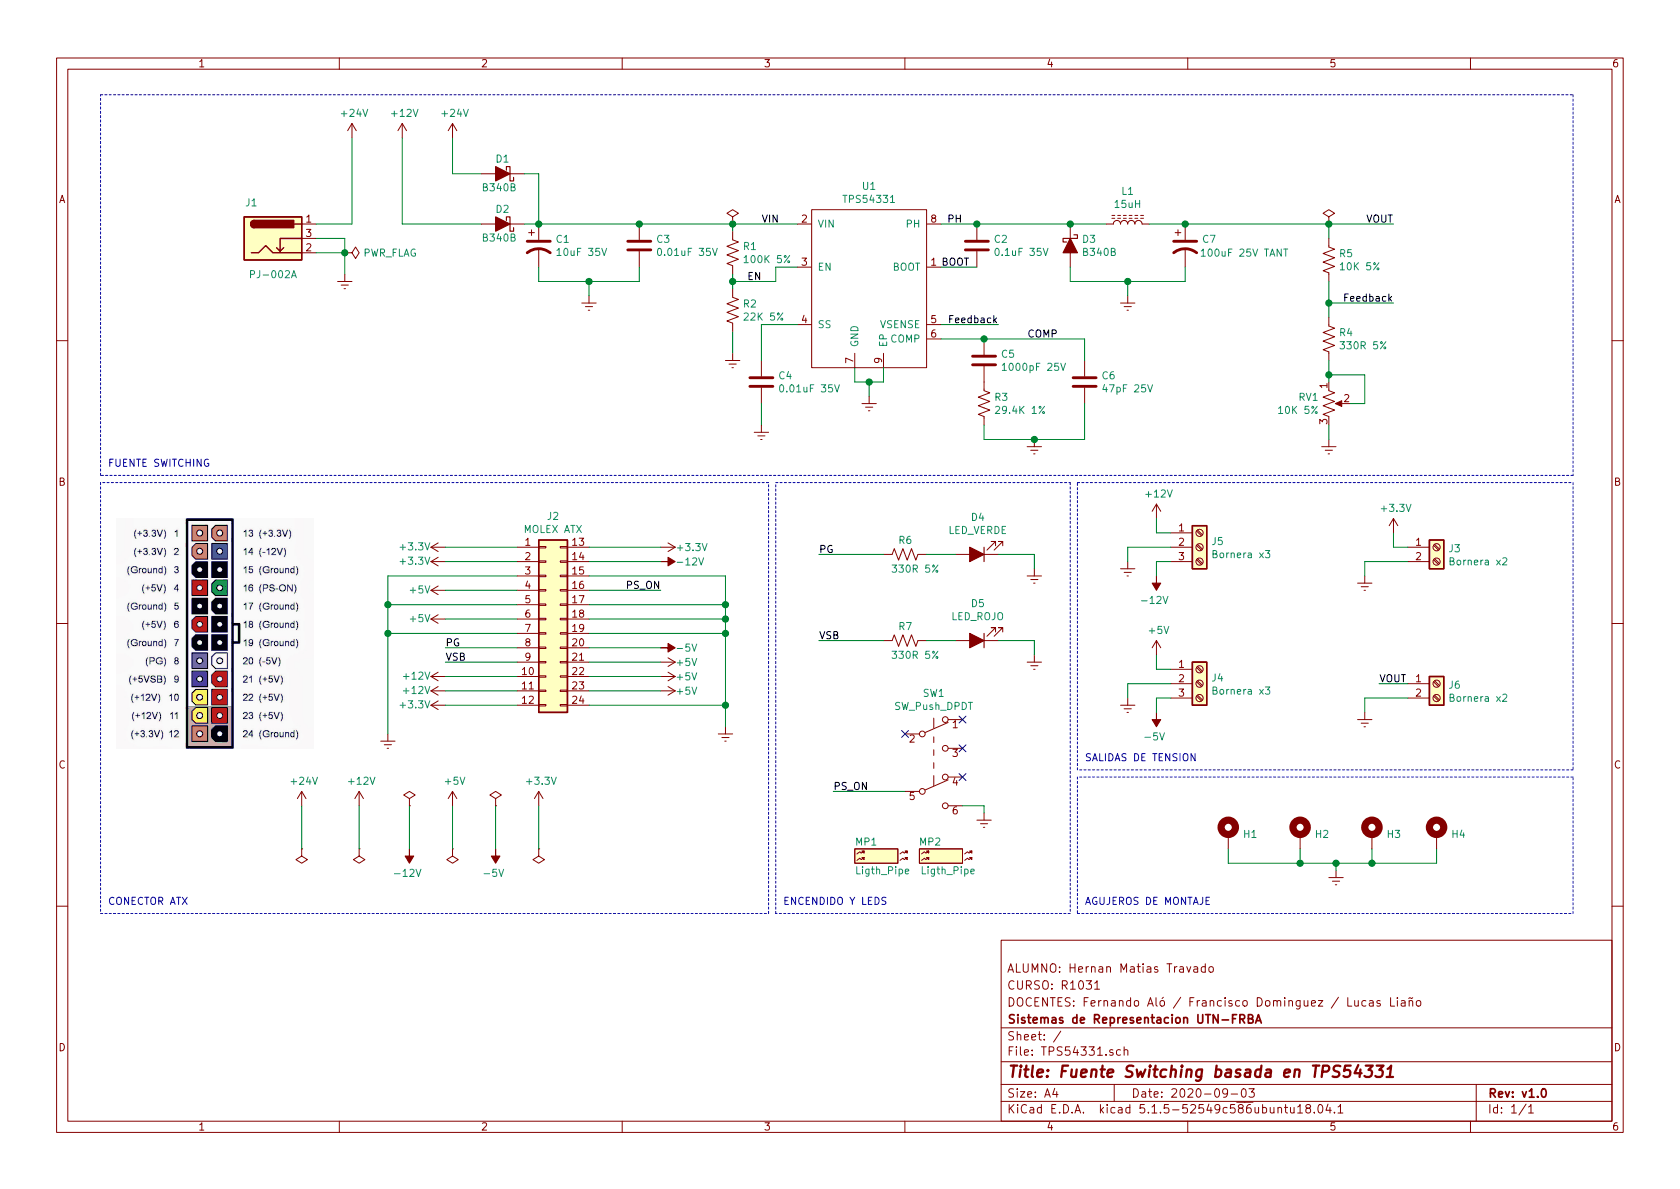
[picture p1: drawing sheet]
EESchema Schematic File Version 4
EELAYER 30 0
EELAYER END
$Descr A4 11693 8268
encoding utf-8
Sheet 1 1
Title "Fuente Switching basada en TPS54331"
Date "2020-09-03"
Rev "v1.0"
Comp "Sistemas de Representacion UTN-FRBA"
Comment1 "DOCENTES: Fernando Aló / Francisco Dominguez / Lucas Liaño"
Comment2 "CURSO: R1031"
Comment3 "ALUMNO: Hernan Matias Travado"
Comment4 ""
$EndDescr
$Comp
L libreria-tp2:TPS54331 U1
U 1 1
P 6050 1850
F 0 "U1" H 6050 2415 50  0000 C CNN
F 1 "TPS54331" H 6050 2324 50  0000 C CNN
F 2 "tp2:SOIC-8-1EP_3.9x4.9mm_P1.27mm_EP2.29x3mm" H 5550 1150 50  0001 C CNN
F 3 "http://www.ti.com/general/docs/suppproductinfo.tsp?distId=10&gotoUrl=http%3A%2F%2Fwww.ti.com%2Flit%2Fgpn%2Ftps54331" H 5550 1150 50  0001 C CNN
F 4 "Texas Instruments" H 6050 1850 50  0001 C CNN "Manufacturer"
F 5 "TPS54331DDAR" H 6050 1850 50  0001 C CNN "Manufacturer P/N"
F 6 "296-39419-1-ND" H 6050 1850 50  0001 C CNN "Digikey P/N"
	1    6050 1850
	1    0    0    -1  
$EndComp
$Comp
L Device:D_Schottky_ALT D3
U 1 1
P 7450 1700
F 0 "D3" V 7404 1779 50  0000 L CNN
F 1 "B340B" V 7495 1779 50  0000 L CNN
F 2 "Diode_SMD:D_SMB" H 7450 1700 50  0001 C CNN
F 3 "https://media.digikey.com/pdf/Data%20Sheets/Diodes%20PDFs/B320B-B360B_Rev10-2.pdf" H 7450 1700 50  0001 C CNN
F 4 "Diodes Incorporated" H 7450 1700 50  0001 C CNN "Manufacturer"
F 5 "B340B-13-F" H 7450 1700 50  0001 C CNN "Manufacturer P/N"
F 6 "B340B-FDICT-ND" H 7450 1700 50  0001 C CNN "Digikey P/N"
F 7 "621-B340B-F" H 7450 1700 50  0001 C CNN "Mouser P/N"
	1    7450 1700
	0    1    1    0   
$EndComp
$Comp
L Device:CP1 C7
U 1 1
P 8250 1700
F 0 "C7" H 8365 1746 50  0000 L CNN
F 1 "100uF 25V TANT" H 8350 1650 50  0000 L CNN
F 2 "Capacitor_Tantalum_SMD:CP_EIA-7343-43_Kemet-X" H 8250 1700 50  0001 C CNN
F 3 "https://api.kemet.com/component-edge/download/datasheet/T491X107K025AT.pdf" H 8250 1700 50  0001 C CNN
F 4 "KEMET" H 8250 1700 50  0001 C CNN "Manufacturer"
F 5 "T491X107K025AT" H 8250 1700 50  0001 C CNN "Manufacturer P/N"
F 6 "399-8410-1-ND" H 8250 1700 50  0001 C CNN "Digikey P/N"
	1    8250 1700
	1    0    0    -1  
$EndComp
$Comp
L Device:CP1 C1
U 1 1
P 3750 1700
F 0 "C1" H 3865 1746 50  0000 L CNN
F 1 "10uF 35V" H 3865 1655 50  0000 L CNN
F 2 "Capacitor_SMD:CP_Elec_5x5.8" H 3750 1700 50  0001 C CNN
F 3 "https://industrial.panasonic.com/cdbs/www-data/pdf/RDE0000/ABA0000C1157.pdf" H 3750 1700 50  0001 C CNN
F 4 "Panasonic Electronic Components" H 3750 1700 50  0001 C CNN "Manufacturer"
F 5 "EEE-HB1V100R" H 3750 1700 50  0001 C CNN "Manufacturer P/N"
F 6 "PCE4153CT-ND" H 3750 1700 50  0001 C CNN "Digikey P/N"
	1    3750 1700
	1    0    0    -1  
$EndComp
$Comp
L Device:C C3
U 1 1
P 4450 1700
F 0 "C3" H 4565 1746 50  0000 L CNN
F 1 "0.01uF 35V" H 4565 1655 50  0000 L CNN
F 2 "Capacitor_SMD:C_0805_2012Metric" H 4488 1550 50  0001 C CNN
F 3 "https://www.yageo.com/upload/media/product/productsearch/datasheet/mlcc/UPY-GPHC_X7R_6.3V-to-50V_18.pdf" H 4450 1700 50  0001 C CNN
F 4 "311-1136-1-ND" H 4450 1700 50  0001 C CNN "Digikey P/N"
F 5 "Yageo" H 4450 1700 50  0001 C CNN "Manufacturer"
F 6 "CC0805KRX7R9BB103" H 4450 1700 50  0001 C CNN "Manufacturer P/N"
	1    4450 1700
	1    0    0    -1  
$EndComp
$Comp
L Device:C C4
U 1 1
P 5300 2650
F 0 "C4" H 5415 2696 50  0000 L CNN
F 1 "0.01uF 35V" H 5415 2605 50  0000 L CNN
F 2 "Capacitor_SMD:C_0805_2012Metric" H 5338 2500 50  0001 C CNN
F 3 "https://www.yageo.com/upload/media/product/productsearch/datasheet/mlcc/UPY-GPHC_X7R_6.3V-to-50V_18.pdf" H 5300 2650 50  0001 C CNN
F 4 "Yageo" H 5300 2650 50  0001 C CNN "Manufacturer"
F 5 "CC0805KRX7R9BB103" H 5300 2650 50  0001 C CNN "Manufacturer P/N"
F 6 "311-1136-1-ND" H 5300 2650 50  0001 C CNN "Digikey P/N"
	1    5300 2650
	1    0    0    -1  
$EndComp
$Comp
L Device:C C5
U 1 1
P 6850 2500
F 0 "C5" H 6965 2546 50  0000 L CNN
F 1 "1000pF 25V" H 6965 2455 50  0000 L CNN
F 2 "Capacitor_SMD:C_0805_2012Metric" H 6888 2350 50  0001 C CNN
F 3 "https://media.digikey.com/pdf/Data%20Sheets/Samsung%20PDFs/CL_Series_MLCC_ds.pdf" H 6850 2500 50  0001 C CNN
F 4 "Samsung Electro-Mechanics" H 6850 2500 50  0001 C CNN "Manufacturer"
F 5 "CL21B102KBANNNC" H 6850 2500 50  0001 C CNN "Manufacturer P/N"
F 6 "1276-1020-1-ND" H 6850 2500 50  0001 C CNN "Digikey P/N"
	1    6850 2500
	1    0    0    -1  
$EndComp
$Comp
L Device:C C6
U 1 1
P 7550 2650
F 0 "C6" H 7665 2696 50  0000 L CNN
F 1 "47pF 25V" H 7665 2605 50  0000 L CNN
F 2 "Capacitor_SMD:C_0805_2012Metric" H 7588 2500 50  0001 C CNN
F 3 "https://media.digikey.com/pdf/Data%20Sheets/Samsung%20PDFs/CL_Series_MLCC_ds.pdf" H 7550 2650 50  0001 C CNN
F 4 "Samsung Electro-Mechanics" H 7550 2650 50  0001 C CNN "Manufacturer"
F 5 "CL21C470JBANNNC" H 7550 2650 50  0001 C CNN "Manufacturer P/N"
F 6 "1276-1156-1-ND" H 7550 2650 50  0001 C CNN "Digikey P/N"
	1    7550 2650
	1    0    0    -1  
$EndComp
$Comp
L Device:C C2
U 1 1
P 6800 1700
F 0 "C2" H 6915 1746 50  0000 L CNN
F 1 "0.1uF 35V" H 6915 1655 50  0000 L CNN
F 2 "Capacitor_SMD:C_0805_2012Metric" H 6838 1550 50  0001 C CNN
F 3 "http://datasheets.avx.com/X7RDielectric.pdf" H 6800 1700 50  0001 C CNN
F 4 "AVX Corporation" H 6800 1700 50  0001 C CNN "Manufacturer"
F 5 "08055C104KAT2A" H 6800 1700 50  0001 C CNN "Manufacturer P/N"
F 6 "478-1395-1-ND" H 6800 1700 50  0001 C CNN "Digikey P/N"
	1    6800 1700
	1    0    0    -1  
$EndComp
$Comp
L Device:R_US R1
U 1 1
P 5100 1750
F 0 "R1" H 5168 1796 50  0000 L CNN
F 1 "100K 5%" H 5168 1705 50  0000 L CNN
F 2 "Resistor_SMD:R_0805_2012Metric" V 5140 1740 50  0001 C CNN
F 3 "https://www.yageo.com/upload/media/product/productsearch/datasheet/rchip/PYu-RC_Group_51_RoHS_L_10.pdf" H 5100 1750 50  0001 C CNN
F 4 "Yageo" H 5100 1750 50  0001 C CNN "Manufacturer"
F 5 "RC0805JR-07100KL" H 5100 1750 50  0001 C CNN "Manufacturer P/N"
F 6 "311-100KARCT-ND" H 5100 1750 50  0001 C CNN "Digikey P/N"
	1    5100 1750
	1    0    0    -1  
$EndComp
$Comp
L Device:R_US R2
U 1 1
P 5100 2150
F 0 "R2" H 5168 2196 50  0000 L CNN
F 1 "22K 5%" H 5168 2105 50  0000 L CNN
F 2 "Resistor_SMD:R_0805_2012Metric" V 5140 2140 50  0001 C CNN
F 3 "https://www.yageo.com/upload/media/product/productsearch/datasheet/rchip/PYu-RC_Group_51_RoHS_L_10.pdf" H 5100 2150 50  0001 C CNN
F 4 "311-22KARCT-ND" H 5100 2150 50  0001 C CNN "Digikey P/N"
F 5 "Yageo" H 5100 2150 50  0001 C CNN "Manufacturer"
F 6 "RC0805JR-0722KL" H 5100 2150 50  0001 C CNN "Manufacturer P/N"
	1    5100 2150
	1    0    0    -1  
$EndComp
$Comp
L Device:R_US R3
U 1 1
P 6850 2800
F 0 "R3" H 6918 2846 50  0000 L CNN
F 1 "29.4K 1%" H 6918 2755 50  0000 L CNN
F 2 "Resistor_SMD:R_0805_2012Metric" V 6890 2790 50  0001 C CNN
F 3 "https://www.yageo.com/upload/media/product/productsearch/datasheet/rchip/PYu-RC_Group_51_RoHS_L_10.pdf" H 6850 2800 50  0001 C CNN
F 4 "Yageo" H 6850 2800 50  0001 C CNN "Manufacturer"
F 5 "RC0805FR-0729K4L" H 6850 2800 50  0001 C CNN "Manufacturer P/N"
F 6 "311-29.4KCRTR-ND" H 6850 2800 50  0001 C CNN "Digikey P/N"
	1    6850 2800
	1    0    0    -1  
$EndComp
$Comp
L Device:R_US R5
U 1 1
P 9250 1800
F 0 "R5" H 9318 1846 50  0000 L CNN
F 1 "10K 5%" H 9318 1755 50  0000 L CNN
F 2 "Resistor_SMD:R_0805_2012Metric" V 9290 1790 50  0001 C CNN
F 3 "https://www.yageo.com/upload/media/product/productsearch/datasheet/rchip/PYu-RC_Group_51_RoHS_L_10.pdf" H 9250 1800 50  0001 C CNN
F 4 "311-10KARCT-ND" H 9250 1800 50  0001 C CNN "Digikey P/N"
F 5 "Yageo" H 9250 1800 50  0001 C CNN "Manufacturer"
F 6 "RC0805JR-0710KL" H 9250 1800 50  0001 C CNN "Manufacturer P/N"
	1    9250 1800
	1    0    0    -1  
$EndComp
$Comp
L Device:R_US R4
U 1 1
P 9250 2350
F 0 "R4" H 9318 2396 50  0000 L CNN
F 1 "330R 5%" H 9318 2305 50  0000 L CNN
F 2 "Resistor_SMD:R_0805_2012Metric" V 9290 2340 50  0001 C CNN
F 3 "https://www.yageo.com/upload/media/product/productsearch/datasheet/rchip/PYu-RC_Group_51_RoHS_L_10.pdf" H 9250 2350 50  0001 C CNN
F 4 "311-330RARCT-ND" H 9250 2350 50  0001 C CNN "Digikey P/N"
F 5 "Yageo" H 9250 2350 50  0001 C CNN "Manufacturer"
F 6 "RC0805JR-07330RL" H 9250 2350 50  0001 C CNN "Manufacturer P/N"
	1    9250 2350
	1    0    0    -1  
$EndComp
$Comp
L Device:L_Core_Ferrite L1
U 1 1
P 7850 1550
F 0 "L1" V 8075 1550 50  0000 C CNN
F 1 "15uH" V 7984 1550 50  0000 C CNN
F 2 "tp2:SRR1260" H 7850 1550 50  0001 C CNN
F 3 "https://www.bourns.com/docs/Product-Datasheets/SRR1260.pdf" H 7850 1550 50  0001 C CNN
F 4 "Bourns Inc." H 7850 1550 50  0001 C CNN "Manufacturer"
F 5 "SRR1260-150M" H 7850 1550 50  0001 C CNN "Manufacturer P/N"
F 6 "SRR1260-150MCT-ND" H 7850 1550 50  0001 C CNN "Digikey P/N"
	1    7850 1550
	0    -1   -1   0   
$EndComp
Wire Wire Line
	7450 1850 7450 1950
Wire Wire Line
	7450 1950 7850 1950
$Comp
L power:Earth #PWR031
U 1 1
P 7850 2050
F 0 "#PWR031" H 7850 1800 50  0001 C CNN
F 1 "Earth" H 7850 1900 50  0001 C CNN
F 2 "" H 7850 2050 50  0001 C CNN
F 3 "~" H 7850 2050 50  0001 C CNN
	1    7850 2050
	1    0    0    -1  
$EndComp
Wire Wire Line
	7850 2050 7850 1950
Wire Wire Line
	7700 1550 7450 1550
Connection ~ 7450 1550
$Comp
L power:Earth #PWR029
U 1 1
P 6050 2750
F 0 "#PWR029" H 6050 2500 50  0001 C CNN
F 1 "Earth" H 6050 2600 50  0001 C CNN
F 2 "" H 6050 2750 50  0001 C CNN
F 3 "~" H 6050 2750 50  0001 C CNN
	1    6050 2750
	1    0    0    -1  
$EndComp
Wire Wire Line
	5950 2550 5950 2650
Wire Wire Line
	5950 2650 6050 2650
Wire Wire Line
	6150 2650 6150 2550
Wire Wire Line
	6050 2750 6050 2650
Connection ~ 6050 2650
Wire Wire Line
	6050 2650 6150 2650
Wire Wire Line
	8000 1550 8250 1550
Wire Wire Line
	8250 1850 8250 1950
Wire Wire Line
	8250 1950 7850 1950
Connection ~ 7850 1950
$Comp
L power:Earth #PWR027
U 1 1
P 5300 2950
F 0 "#PWR027" H 5300 2700 50  0001 C CNN
F 1 "Earth" H 5300 2800 50  0001 C CNN
F 2 "" H 5300 2950 50  0001 C CNN
F 3 "~" H 5300 2950 50  0001 C CNN
	1    5300 2950
	1    0    0    -1  
$EndComp
$Comp
L power:Earth #PWR018
U 1 1
P 4100 2050
F 0 "#PWR018" H 4100 1800 50  0001 C CNN
F 1 "Earth" H 4100 1900 50  0001 C CNN
F 2 "" H 4100 2050 50  0001 C CNN
F 3 "~" H 4100 2050 50  0001 C CNN
	1    4100 2050
	1    0    0    -1  
$EndComp
$Comp
L power:Earth #PWR030
U 1 1
P 7200 3050
F 0 "#PWR030" H 7200 2800 50  0001 C CNN
F 1 "Earth" H 7200 2900 50  0001 C CNN
F 2 "" H 7200 3050 50  0001 C CNN
F 3 "~" H 7200 3050 50  0001 C CNN
	1    7200 3050
	1    0    0    -1  
$EndComp
Wire Wire Line
	6550 2350 6850 2350
Wire Wire Line
	6850 2950 6850 3050
Wire Wire Line
	5550 2250 5300 2250
Wire Wire Line
	5300 2250 5300 2500
Wire Wire Line
	5300 2800 5300 2950
Wire Wire Line
	5550 1550 5100 1550
Wire Wire Line
	5550 1850 5400 1850
Wire Wire Line
	5400 1850 5400 1950
Wire Wire Line
	5400 1950 5100 1950
Wire Wire Line
	5100 1950 5100 1900
Wire Wire Line
	5100 1950 5100 2000
Connection ~ 5100 1950
Connection ~ 4450 1550
Wire Wire Line
	4450 1950 4450 1850
Wire Wire Line
	4100 2050 4100 1950
Connection ~ 4100 1950
Wire Wire Line
	4100 1950 4450 1950
Wire Wire Line
	9250 1550 9700 1550
Connection ~ 9250 1550
Text Label 9700 1550 2    50   ~ 0
VOUT
Text Label 6950 2250 2    50   ~ 0
Feedback
Wire Wire Line
	6550 2250 6950 2250
Wire Wire Line
	9250 2100 9700 2100
Text Label 9700 2100 2    50   ~ 0
Feedback
$Comp
L power:Earth #PWR020
U 1 1
P 5100 2450
F 0 "#PWR020" H 5100 2200 50  0001 C CNN
F 1 "Earth" H 5100 2300 50  0001 C CNN
F 2 "" H 5100 2450 50  0001 C CNN
F 3 "~" H 5100 2450 50  0001 C CNN
	1    5100 2450
	1    0    0    -1  
$EndComp
Wire Wire Line
	5100 2450 5100 2300
Text Label 5300 1550 0    50   ~ 0
VIN
Text Label 5200 1950 0    50   ~ 0
EN
$Comp
L Connector:Barrel_Jack_Switch J1
U 1 1
P 1900 1650
F 0 "J1" H 1750 1900 50  0000 C CNN
F 1 "PJ-002A" H 1900 1400 50  0000 C CNN
F 2 "tp2:PJ-002A" H 1950 1610 50  0001 C CNN
F 3 "https://www.cuidevices.com/product/resource/digikeypdf/pj-002a.pdf" H 1950 1610 50  0001 C CNN
F 4 "CUI Devices" H 1900 1650 50  0001 C CNN "Manufacturer"
F 5 "PJ-002A" H 1900 1650 50  0001 C CNN "Manufacturer P/N"
F 6 "CP-002A-ND" H 1900 1650 50  0001 C CNN "Digikey P/N"
	1    1900 1650
	1    0    0    -1  
$EndComp
Wire Wire Line
	2200 1550 2450 1550
$Comp
L power:Earth #PWR01
U 1 1
P 2400 1900
F 0 "#PWR01" H 2400 1650 50  0001 C CNN
F 1 "Earth" H 2400 1750 50  0001 C CNN
F 2 "" H 2400 1900 50  0001 C CNN
F 3 "~" H 2400 1900 50  0001 C CNN
	1    2400 1900
	1    0    0    -1  
$EndComp
Wire Wire Line
	2200 1650 2400 1650
Wire Wire Line
	2400 1650 2400 1750
Wire Wire Line
	2200 1750 2400 1750
Connection ~ 2400 1750
Wire Wire Line
	2400 1750 2400 1900
Text Label 7150 2350 0    50   ~ 0
COMP
Wire Wire Line
	9250 2650 9250 2600
$Comp
L Device:D_Schottky_ALT D1
U 1 1
P 3500 1200
F 0 "D1" H 3450 1100 50  0000 L CNN
F 1 "B340B" H 3400 1300 50  0000 L CNN
F 2 "Diode_SMD:D_SMB" H 3500 1200 50  0001 C CNN
F 3 "https://media.digikey.com/pdf/Data%20Sheets/Diodes%20PDFs/B320B-B360B_Rev10-2.pdf" H 3500 1200 50  0001 C CNN
F 4 "Diodes Incorporated" H 3500 1200 50  0001 C CNN "Manufacturer"
F 5 "B340B-13-F" H 3500 1200 50  0001 C CNN "Manufacturer P/N"
F 6 "B340B-FDICT-ND" H 3500 1200 50  0001 C CNN "Digikey P/N"
F 7 "621-B340B-F" H 3500 1200 50  0001 C CNN "Mouser P/N"
	1    3500 1200
	-1   0    0    1   
$EndComp
$Comp
L Device:R_POT_US RV1
U 1 1
P 9250 2800
F 0 "RV1" H 9182 2846 50  0000 R CNN
F 1 "10K 5%" H 9182 2755 50  0000 R CNN
F 2 "tp2:PTV111-3" H 9250 2800 50  0001 C CNN
F 3 "https://www.bourns.com/docs/Product-Datasheets/PTVPTT.pdf" H 9250 2800 50  0001 C CNN
F 4 "Bourns Inc." H 9250 2800 50  0001 C CNN "Manufacturer"
F 5 "PTV111-3415A-B103" H 9250 2800 50  0001 C CNN "Manufacturer P/N"
F 6 "PTV111-3415A-B103-ND" H 9250 2800 50  0001 C CNN "Digikey P/N"
	1    9250 2800
	1    0    0    -1  
$EndComp
Connection ~ 7200 3050
Wire Wire Line
	7200 3050 7550 3050
Wire Wire Line
	6850 3050 7200 3050
Wire Wire Line
	9400 2800 9500 2800
Connection ~ 3750 1550
Wire Wire Line
	3750 1550 3650 1550
Wire Wire Line
	3750 1950 3750 1850
Wire Wire Line
	3750 1550 4450 1550
Wire Wire Line
	4450 1550 5100 1550
Connection ~ 5100 1550
Wire Wire Line
	9500 2800 9500 2600
Wire Wire Line
	9500 2600 9250 2600
$Comp
L Device:D_Schottky_ALT D2
U 1 1
P 3500 1550
F 0 "D2" H 3450 1450 50  0000 L CNN
F 1 "B340B" H 3400 1650 50  0000 L CNN
F 2 "Diode_SMD:D_SMB" H 3500 1550 50  0001 C CNN
F 3 "https://media.digikey.com/pdf/Data%20Sheets/Diodes%20PDFs/B320B-B360B_Rev10-2.pdf" H 3500 1550 50  0001 C CNN
F 4 "Diodes Incorporated" H 3500 1550 50  0001 C CNN "Manufacturer"
F 5 "B340B-13-F" H 3500 1550 50  0001 C CNN "Manufacturer P/N"
F 6 "B340B-FDICT-ND" H 3500 1550 50  0001 C CNN "Digikey P/N"
F 7 "621-B340B-F" H 3500 1550 50  0001 C CNN "Mouser P/N"
	1    3500 1550
	-1   0    0    1   
$EndComp
Wire Wire Line
	3350 1550 2800 1550
$Comp
L power:+24V #PWR04
U 1 1
P 3150 950
F 0 "#PWR04" H 3150 800 50  0001 C CNN
F 1 "+24V" H 3165 1123 50  0000 C CNN
F 2 "" H 3150 950 50  0001 C CNN
F 3 "" H 3150 950 50  0001 C CNN
	1    3150 950 
	1    0    0    -1  
$EndComp
Wire Wire Line
	2800 1550 2800 950 
$Comp
L power:+24V #PWR02
U 1 1
P 2450 950
F 0 "#PWR02" H 2450 800 50  0001 C CNN
F 1 "+24V" H 2465 1123 50  0000 C CNN
F 2 "" H 2450 950 50  0001 C CNN
F 3 "" H 2450 950 50  0001 C CNN
	1    2450 950 
	1    0    0    -1  
$EndComp
Wire Wire Line
	2450 950  2450 1550
$Comp
L Connector_Generic:Conn_02x12_Top_Bottom J2
U 1 1
P 3800 4300
F 0 "J2" H 3850 5017 50  0000 C CNN
F 1 "MOLEX ATX" H 3850 4926 50  0000 C CNN
F 2 "tp2:Molex_0039301240" H 3800 4300 50  0001 C CNN
F 3 "https://www.molex.com/pdm_docs/sd/039299022_sd.pdf" H 3800 4300 50  0001 C CNN
F 4 "Molex" H 3800 4300 50  0001 C CNN "Manufacturer"
F 5 "0039299242" H 3800 4300 50  0001 C CNN "Manufacturer P/N"
F 6 "WM7334-ND" H 3800 4300 50  0001 C CNN "Digikey P/N"
	1    3800 4300
	1    0    0    -1  
$EndComp
Wire Wire Line
	3600 3800 3100 3800
Wire Wire Line
	3600 3900 3100 3900
Wire Wire Line
	3600 4100 3100 4100
Wire Wire Line
	3600 4300 3100 4300
Wire Wire Line
	3600 4500 3100 4500
Wire Wire Line
	3600 4600 3100 4600
Wire Wire Line
	3600 4700 3100 4700
Wire Wire Line
	4600 3800 4100 3800
Wire Wire Line
	4600 3900 4100 3900
Wire Wire Line
	4600 4100 4100 4100
Wire Wire Line
	4600 4500 4100 4500
Wire Wire Line
	4600 4600 4100 4600
Wire Wire Line
	4600 4700 4100 4700
Wire Wire Line
	4600 4800 4100 4800
Wire Wire Line
	3600 4800 3100 4800
Wire Wire Line
	3600 4900 3100 4900
$Comp
L power:+12V #PWR013
U 1 1
P 3100 4700
F 0 "#PWR013" H 3100 4550 50  0001 C CNN
F 1 "+12V" V 3100 4800 50  0000 L CNN
F 2 "" H 3100 4700 50  0001 C CNN
F 3 "" H 3100 4700 50  0001 C CNN
	1    3100 4700
	0    -1   -1   0   
$EndComp
$Comp
L power:+3.3V #PWR021
U 1 1
P 4600 3800
F 0 "#PWR021" H 4600 3650 50  0001 C CNN
F 1 "+3.3V" V 4600 3900 50  0000 L CNN
F 2 "" H 4600 3800 50  0001 C CNN
F 3 "" H 4600 3800 50  0001 C CNN
	1    4600 3800
	0    1    1    0   
$EndComp
$Comp
L power:+5V #PWR024
U 1 1
P 4600 4600
F 0 "#PWR024" H 4600 4450 50  0001 C CNN
F 1 "+5V" V 4600 4700 50  0000 L CNN
F 2 "" H 4600 4600 50  0001 C CNN
F 3 "" H 4600 4600 50  0001 C CNN
	1    4600 4600
	0    1    1    0   
$EndComp
$Comp
L power:-5V #PWR023
U 1 1
P 4600 4500
F 0 "#PWR023" H 4600 4600 50  0001 C CNN
F 1 "-5V" V 4600 4600 50  0000 L CNN
F 2 "" H 4600 4500 50  0001 C CNN
F 3 "" H 4600 4500 50  0001 C CNN
	1    4600 4500
	0    1    1    0   
$EndComp
$Comp
L power:-12V #PWR022
U 1 1
P 4600 3900
F 0 "#PWR022" H 4600 4000 50  0001 C CNN
F 1 "-12V" V 4600 4000 50  0000 L CNN
F 2 "" H 4600 3900 50  0001 C CNN
F 3 "" H 4600 3900 50  0001 C CNN
	1    4600 3900
	0    1    1    0   
$EndComp
$Comp
L power:+3.3V #PWR010
U 1 1
P 3100 3900
F 0 "#PWR010" H 3100 3750 50  0001 C CNN
F 1 "+3.3V" V 3100 4000 50  0000 L CNN
F 2 "" H 3100 3900 50  0001 C CNN
F 3 "" H 3100 3900 50  0001 C CNN
	1    3100 3900
	0    -1   -1   0   
$EndComp
$Comp
L power:+3.3V #PWR09
U 1 1
P 3100 3800
F 0 "#PWR09" H 3100 3650 50  0001 C CNN
F 1 "+3.3V" V 3100 3900 50  0000 L CNN
F 2 "" H 3100 3800 50  0001 C CNN
F 3 "" H 3100 3800 50  0001 C CNN
	1    3100 3800
	0    -1   -1   0   
$EndComp
$Comp
L power:+5V #PWR025
U 1 1
P 4600 4700
F 0 "#PWR025" H 4600 4550 50  0001 C CNN
F 1 "+5V" V 4600 4800 50  0000 L CNN
F 2 "" H 4600 4700 50  0001 C CNN
F 3 "" H 4600 4700 50  0001 C CNN
	1    4600 4700
	0    1    1    0   
$EndComp
$Comp
L power:+5V #PWR026
U 1 1
P 4600 4800
F 0 "#PWR026" H 4600 4650 50  0001 C CNN
F 1 "+5V" V 4600 4900 50  0000 L CNN
F 2 "" H 4600 4800 50  0001 C CNN
F 3 "" H 4600 4800 50  0001 C CNN
	1    4600 4800
	0    1    1    0   
$EndComp
$Comp
L power:+12V #PWR014
U 1 1
P 3100 4800
F 0 "#PWR014" H 3100 4650 50  0001 C CNN
F 1 "+12V" V 3100 4900 50  0000 L CNN
F 2 "" H 3100 4800 50  0001 C CNN
F 3 "" H 3100 4800 50  0001 C CNN
	1    3100 4800
	0    -1   -1   0   
$EndComp
$Comp
L power:+3.3V #PWR015
U 1 1
P 3100 4900
F 0 "#PWR015" H 3100 4750 50  0001 C CNN
F 1 "+3.3V" V 3100 5000 50  0000 L CNN
F 2 "" H 3100 4900 50  0001 C CNN
F 3 "" H 3100 4900 50  0001 C CNN
	1    3100 4900
	0    -1   -1   0   
$EndComp
$Comp
L power:+5V #PWR011
U 1 1
P 3100 4100
F 0 "#PWR011" H 3100 3950 50  0001 C CNN
F 1 "+5V" V 3100 4200 50  0000 L CNN
F 2 "" H 3100 4100 50  0001 C CNN
F 3 "" H 3100 4100 50  0001 C CNN
	1    3100 4100
	0    -1   -1   0   
$EndComp
$Comp
L power:+5V #PWR012
U 1 1
P 3100 4300
F 0 "#PWR012" H 3100 4150 50  0001 C CNN
F 1 "+5V" V 3100 4400 50  0000 L CNN
F 2 "" H 3100 4300 50  0001 C CNN
F 3 "" H 3100 4300 50  0001 C CNN
	1    3100 4300
	0    -1   -1   0   
$EndComp
Text Label 4600 4100 2    50   ~ 0
PS_ON
Text Label 3100 4600 0    50   ~ 0
VSB
Text Label 3100 4500 0    50   ~ 0
PG
Wire Wire Line
	2700 4000 2700 4200
Wire Wire Line
	2700 4000 3600 4000
Wire Wire Line
	2700 4200 3600 4200
Wire Wire Line
	2700 4200 2700 4400
Wire Wire Line
	2700 4400 3600 4400
Connection ~ 2700 4200
Wire Wire Line
	2700 4400 2700 5100
Connection ~ 2700 4400
Wire Wire Line
	5050 4000 5050 4200
Wire Wire Line
	4100 4000 5050 4000
Wire Wire Line
	4100 4200 5050 4200
Connection ~ 5050 4200
Wire Wire Line
	5050 4200 5050 4300
Wire Wire Line
	4100 4300 5050 4300
Connection ~ 5050 4300
Wire Wire Line
	4100 4400 5050 4400
Wire Wire Line
	5050 4300 5050 4400
Connection ~ 5050 4400
Wire Wire Line
	4100 4900 5050 4900
Wire Wire Line
	5050 4400 5050 4900
Connection ~ 5050 4900
Wire Wire Line
	5050 4900 5050 5050
$Comp
L power:Earth #PWR028
U 1 1
P 5050 5050
F 0 "#PWR028" H 5050 4800 50  0001 C CNN
F 1 "Earth" H 5050 4900 50  0001 C CNN
F 2 "" H 5050 5050 50  0001 C CNN
F 3 "~" H 5050 5050 50  0001 C CNN
	1    5050 5050
	1    0    0    -1  
$EndComp
$Comp
L power:Earth #PWR07
U 1 1
P 2700 5100
F 0 "#PWR07" H 2700 4850 50  0001 C CNN
F 1 "Earth" H 2700 4950 50  0001 C CNN
F 2 "" H 2700 5100 50  0001 C CNN
F 3 "~" H 2700 5100 50  0001 C CNN
	1    2700 5100
	1    0    0    -1  
$EndComp
$Comp
L power:+12V #PWR05
U 1 1
P 2500 5600
F 0 "#PWR05" H 2500 5450 50  0001 C CNN
F 1 "+12V" H 2515 5773 50  0000 C CNN
F 2 "" H 2500 5600 50  0001 C CNN
F 3 "" H 2500 5600 50  0001 C CNN
	1    2500 5600
	1    0    0    -1  
$EndComp
$Comp
L power:-12V #PWR08
U 1 1
P 2850 5900
F 0 "#PWR08" H 2850 6000 50  0001 C CNN
F 1 "-12V" H 2865 6073 50  0000 C CNN
F 2 "" H 2850 5900 50  0001 C CNN
F 3 "" H 2850 5900 50  0001 C CNN
	1    2850 5900
	-1   0    0    1   
$EndComp
$Comp
L power:+5V #PWR016
U 1 1
P 3150 5600
F 0 "#PWR016" H 3150 5450 50  0001 C CNN
F 1 "+5V" H 3165 5773 50  0000 C CNN
F 2 "" H 3150 5600 50  0001 C CNN
F 3 "" H 3150 5600 50  0001 C CNN
	1    3150 5600
	1    0    0    -1  
$EndComp
$Comp
L power:-5V #PWR017
U 1 1
P 3450 5900
F 0 "#PWR017" H 3450 6000 50  0001 C CNN
F 1 "-5V" H 3465 6073 50  0000 C CNN
F 2 "" H 3450 5900 50  0001 C CNN
F 3 "" H 3450 5900 50  0001 C CNN
	1    3450 5900
	-1   0    0    1   
$EndComp
$Comp
L power:+3.3V #PWR019
U 1 1
P 3750 5600
F 0 "#PWR019" H 3750 5450 50  0001 C CNN
F 1 "+3.3V" H 3765 5773 50  0000 C CNN
F 2 "" H 3750 5600 50  0001 C CNN
F 3 "" H 3750 5600 50  0001 C CNN
	1    3750 5600
	1    0    0    -1  
$EndComp
$Comp
L power:PWR_FLAG #FLG02
U 1 1
P 2500 5900
F 0 "#FLG02" H 2500 5975 50  0001 C CNN
F 1 "PWR_FLAG" H 2500 6073 50  0001 C CNN
F 2 "" H 2500 5900 50  0001 C CNN
F 3 "~" H 2500 5900 50  0001 C CNN
	1    2500 5900
	-1   0    0    1   
$EndComp
$Comp
L power:PWR_FLAG #FLG04
U 1 1
P 3150 5900
F 0 "#FLG04" H 3150 5975 50  0001 C CNN
F 1 "PWR_FLAG" H 3150 6073 50  0001 C CNN
F 2 "" H 3150 5900 50  0001 C CNN
F 3 "~" H 3150 5900 50  0001 C CNN
	1    3150 5900
	-1   0    0    1   
$EndComp
$Comp
L power:PWR_FLAG #FLG06
U 1 1
P 3750 5900
F 0 "#FLG06" H 3750 5975 50  0001 C CNN
F 1 "PWR_FLAG" H 3750 6073 50  0001 C CNN
F 2 "" H 3750 5900 50  0001 C CNN
F 3 "~" H 3750 5900 50  0001 C CNN
	1    3750 5900
	-1   0    0    1   
$EndComp
$Comp
L power:PWR_FLAG #FLG05
U 1 1
P 3450 5600
F 0 "#FLG05" H 3450 5675 50  0001 C CNN
F 1 "PWR_FLAG" H 3450 5773 50  0001 C CNN
F 2 "" H 3450 5600 50  0001 C CNN
F 3 "~" H 3450 5600 50  0001 C CNN
	1    3450 5600
	1    0    0    -1  
$EndComp
$Comp
L power:PWR_FLAG #FLG03
U 1 1
P 2850 5600
F 0 "#FLG03" H 2850 5675 50  0001 C CNN
F 1 "PWR_FLAG" H 2850 5773 50  0001 C CNN
F 2 "" H 2850 5600 50  0001 C CNN
F 3 "~" H 2850 5600 50  0001 C CNN
	1    2850 5600
	1    0    0    -1  
$EndComp
Wire Wire Line
	2500 5600 2500 5900
Wire Wire Line
	2850 5600 2850 5900
Wire Wire Line
	3150 5600 3150 5900
Wire Wire Line
	3450 5600 3450 5900
Wire Wire Line
	3750 5600 3750 5900
$Comp
L power:+24V #PWR03
U 1 1
P 2100 5600
F 0 "#PWR03" H 2100 5450 50  0001 C CNN
F 1 "+24V" H 2115 5773 50  0000 C CNN
F 2 "" H 2100 5600 50  0001 C CNN
F 3 "" H 2100 5600 50  0001 C CNN
	1    2100 5600
	1    0    0    -1  
$EndComp
$Comp
L power:PWR_FLAG #FLG01
U 1 1
P 2100 5900
F 0 "#FLG01" H 2100 5975 50  0001 C CNN
F 1 "PWR_FLAG" H 2100 6073 50  0001 C CNN
F 2 "" H 2100 5900 50  0001 C CNN
F 3 "~" H 2100 5900 50  0001 C CNN
	1    2100 5900
	-1   0    0    1   
$EndComp
Wire Wire Line
	2100 5900 2100 5600
Wire Notes Line
	700  6350 5350 6350
Wire Notes Line
	5350 6350 5350 3350
Wire Notes Line
	5350 3350 700  3350
Wire Notes Line
	700  650  10950 650 
Wire Notes Line
	10950 650  10950 3300
Wire Notes Line
	10950 3300 700  3300
$Comp
L power:PWR_FLAG #FLG0101
U 1 1
P 5100 1550
F 0 "#FLG0101" H 5100 1625 50  0001 C CNN
F 1 "PWR_FLAG" H 5100 1723 50  0001 C CNN
F 2 "" H 5100 1550 50  0001 C CNN
F 3 "~" H 5100 1550 50  0001 C CNN
	1    5100 1550
	1    0    0    -1  
$EndComp
$Comp
L power:PWR_FLAG #FLG0102
U 1 1
P 9250 1550
F 0 "#FLG0102" H 9250 1625 50  0001 C CNN
F 1 "PWR_FLAG" H 9250 1723 50  0001 C CNN
F 2 "" H 9250 1550 50  0001 C CNN
F 3 "~" H 9250 1550 50  0001 C CNN
	1    9250 1550
	1    0    0    -1  
$EndComp
Text Label 5700 4450 0    50   ~ 0
VSB
Wire Wire Line
	6150 4450 5700 4450
Wire Wire Line
	6650 4450 6450 4450
Wire Wire Line
	7200 4450 6950 4450
Wire Wire Line
	7200 4550 7200 4450
$Comp
L power:Earth #PWR0101
U 1 1
P 7200 4550
F 0 "#PWR0101" H 7200 4300 50  0001 C CNN
F 1 "Earth" H 7200 4400 50  0001 C CNN
F 2 "" H 7200 4550 50  0001 C CNN
F 3 "~" H 7200 4550 50  0001 C CNN
	1    7200 4550
	1    0    0    -1  
$EndComp
$Comp
L Device:LED_ALT D5
U 1 1
P 6800 4450
F 0 "D5" H 6793 4195 50  0000 C CNN
F 1 "LED_ROJO" H 6793 4286 50  0000 C CNN
F 2 "LED_SMD:LED_0805_2012Metric" H 6800 4450 50  0001 C CNN
F 3 "http://optoelectronics.liteon.com/upload/download/DS22-2000-073/LTST-C170KGKT.pdf" H 6800 4450 50  0001 C CNN
F 4 "160-1427-2-ND" H 6800 4450 50  0001 C CNN "Digikey P/N"
F 5 "Lite-On Inc." H 6800 4450 50  0001 C CNN "Manufacturer"
F 6 "LTST-C171KRKT" H 6800 4450 50  0001 C CNN "Manufacturer P/N"
	1    6800 4450
	-1   0    0    1   
$EndComp
Text Label 5700 3850 0    50   ~ 0
PG
Wire Wire Line
	6150 3850 5700 3850
Wire Wire Line
	6650 3850 6450 3850
Wire Wire Line
	7200 3850 6950 3850
Wire Wire Line
	7200 3950 7200 3850
$Comp
L power:Earth #PWR0102
U 1 1
P 7200 3950
F 0 "#PWR0102" H 7200 3700 50  0001 C CNN
F 1 "Earth" H 7200 3800 50  0001 C CNN
F 2 "" H 7200 3950 50  0001 C CNN
F 3 "~" H 7200 3950 50  0001 C CNN
	1    7200 3950
	1    0    0    -1  
$EndComp
$Comp
L Device:LED_ALT D4
U 1 1
P 6800 3850
F 0 "D4" H 6793 3595 50  0000 C CNN
F 1 "LED_VERDE" H 6793 3686 50  0000 C CNN
F 2 "LED_SMD:LED_0805_2012Metric" H 6800 3850 50  0001 C CNN
F 3 "http://optoelectronics.liteon.com/upload/download/DS22-2000-073/LTST-C170KGKT.pdf" H 6800 3850 50  0001 C CNN
F 4 "160-1414-1-ND" H 6800 3850 50  0001 C CNN "Digikey P/N"
F 5 "Lite-On Inc." H 6800 3850 50  0001 C CNN "Manufacturer"
F 6 "LTST-C170KGKT" H 6800 3850 50  0001 C CNN "Manufacturer P/N"
	1    6800 3850
	-1   0    0    1   
$EndComp
NoConn ~ 6300 5100
NoConn ~ 6700 5200
NoConn ~ 6700 5000
NoConn ~ 6700 5400
Wire Wire Line
	6850 5600 6850 5650
Wire Wire Line
	6700 5600 6850 5600
$Comp
L power:Earth #PWR033
U 1 1
P 6850 5650
F 0 "#PWR033" H 6850 5400 50  0001 C CNN
F 1 "Earth" H 6850 5500 50  0001 C CNN
F 2 "" H 6850 5650 50  0001 C CNN
F 3 "~" H 6850 5650 50  0001 C CNN
	1    6850 5650
	1    0    0    -1  
$EndComp
Text Label 5800 5500 0    50   ~ 0
PS_ON
Wire Wire Line
	6300 5500 5800 5500
$Comp
L Switch:SW_Push_DPDT SW1
U 1 1
P 6500 5300
F 0 "SW1" H 6500 5785 50  0000 C CNN
F 1 "SW_Push_DPDT" H 6500 5694 50  0000 C CNN
F 2 "tp2:TL2230" H 6500 5500 50  0001 C CNN
F 3 "https://sten-eswitch-13110800-production.s3.amazonaws.com/system/asset/product_line/data_sheet/61/TL2201.pdf" H 6500 5500 50  0001 C CNN
F 4 "E-Switch" H 6500 5300 50  0001 C CNN "Manufacturer"
F 5 "TL2230EEF140" H 6500 5300 50  0001 C CNN "Manufacturer P/N"
F 6 "EG6031-ND" H 6500 5300 50  0001 C CNN "Digikey P/N"
	1    6500 5300
	1    0    0    -1  
$EndComp
Wire Notes Line
	5400 3350 7450 3350
Wire Notes Line
	7450 3350 7450 6350
Wire Notes Line
	7450 6350 5400 6350
Wire Notes Line
	5400 6350 5400 3350
$Comp
L power:PWR_FLAG #FLG0103
U 1 1
P 2400 1750
F 0 "#FLG0103" H 2400 1825 50  0001 C CNN
F 1 "PWR_FLAG" V 2400 1878 50  0000 L CNN
F 2 "" H 2400 1750 50  0001 C CNN
F 3 "~" H 2400 1750 50  0001 C CNN
	1    2400 1750
	0    1    1    0   
$EndComp
$Comp
L Connector:Screw_Terminal_01x03 J5
U 1 1
P 8350 3800
F 0 "J5" H 8430 3842 50  0000 L CNN
F 1 "Bornera x3" H 8430 3751 50  0000 L CNN
F 2 "tp2:796644-3" H 8350 3800 50  0001 C CNN
F 3 "https://www.te.com/commerce/DocumentDelivery/DDEController?Action=srchrtrv&DocNm=796644&DocType=Customer+Drawing&DocLang=English" H 8350 3800 50  0001 C CNN
F 4 "A98249-ND" H 8350 3800 50  0001 C CNN "Digikey P/N"
F 5 "TE Connectivity AMP Connectors" H 8350 3800 50  0001 C CNN "Manufacturer"
F 6 "796644-3" H 8350 3800 50  0001 C CNN "Manufacturer P/N"
	1    8350 3800
	1    0    0    -1  
$EndComp
$Comp
L Connector:Screw_Terminal_01x02 J3
U 1 1
P 10000 3800
F 0 "J3" H 10080 3792 50  0000 L CNN
F 1 "Bornera x2" H 10080 3701 50  0000 L CNN
F 2 "tp2:796644-2" H 10000 3800 50  0001 C CNN
F 3 "https://www.te.com/commerce/DocumentDelivery/DDEController?Action=srchrtrv&DocNm=796644&DocType=Customer+Drawing&DocLang=English" H 10000 3800 50  0001 C CNN
F 4 "A98248-ND" H 10000 3800 50  0001 C CNN "Digikey P/N"
F 5 "TE Connectivity AMP Connectors" H 10000 3800 50  0001 C CNN "Manufacturer"
F 6 "796644-2" H 10000 3800 50  0001 C CNN "Manufacturer P/N"
	1    10000 3800
	1    0    0    -1  
$EndComp
$Comp
L power:+12V #PWR035
U 1 1
P 8050 3600
F 0 "#PWR035" H 8050 3450 50  0001 C CNN
F 1 "+12V" H 8065 3773 50  0000 C CNN
F 2 "" H 8050 3600 50  0001 C CNN
F 3 "" H 8050 3600 50  0001 C CNN
	1    8050 3600
	1    0    0    -1  
$EndComp
$Comp
L power:+5V #PWR037
U 1 1
P 8050 4550
F 0 "#PWR037" H 8050 4400 50  0001 C CNN
F 1 "+5V" H 8065 4723 50  0000 C CNN
F 2 "" H 8050 4550 50  0001 C CNN
F 3 "" H 8050 4550 50  0001 C CNN
	1    8050 4550
	1    0    0    -1  
$EndComp
$Comp
L power:+3.3V #PWR043
U 1 1
P 9700 3700
F 0 "#PWR043" H 9700 3550 50  0001 C CNN
F 1 "+3.3V" H 9715 3873 50  0000 C CNN
F 2 "" H 9700 3700 50  0001 C CNN
F 3 "" H 9700 3700 50  0001 C CNN
	1    9700 3700
	1    0    0    -1  
$EndComp
$Comp
L power:-12V #PWR036
U 1 1
P 8050 4000
F 0 "#PWR036" H 8050 4100 50  0001 C CNN
F 1 "-12V" H 8065 4173 50  0000 C CNN
F 2 "" H 8050 4000 50  0001 C CNN
F 3 "" H 8050 4000 50  0001 C CNN
	1    8050 4000
	-1   0    0    1   
$EndComp
$Comp
L power:-5V #PWR038
U 1 1
P 8050 4950
F 0 "#PWR038" H 8050 5050 50  0001 C CNN
F 1 "-5V" H 8065 5123 50  0000 C CNN
F 2 "" H 8050 4950 50  0001 C CNN
F 3 "" H 8050 4950 50  0001 C CNN
	1    8050 4950
	-1   0    0    1   
$EndComp
$Comp
L power:Earth #PWR032
U 1 1
P 7850 3900
F 0 "#PWR032" H 7850 3650 50  0001 C CNN
F 1 "Earth" H 7850 3750 50  0001 C CNN
F 2 "" H 7850 3900 50  0001 C CNN
F 3 "~" H 7850 3900 50  0001 C CNN
	1    7850 3900
	1    0    0    -1  
$EndComp
Wire Wire Line
	8050 3700 8050 3600
Wire Wire Line
	7850 3800 7850 3900
Wire Wire Line
	8050 3900 8150 3900
$Comp
L Connector:Screw_Terminal_01x03 J4
U 1 1
P 8350 4750
F 0 "J4" H 8430 4792 50  0000 L CNN
F 1 "Bornera x3" H 8430 4701 50  0000 L CNN
F 2 "tp2:796644-3" H 8350 4750 50  0001 C CNN
F 3 "https://www.te.com/commerce/DocumentDelivery/DDEController?Action=srchrtrv&DocNm=796644&DocType=Customer+Drawing&DocLang=English" H 8350 4750 50  0001 C CNN
F 4 "A98249-ND" H 8350 4750 50  0001 C CNN "Digikey P/N"
F 5 "TE Connectivity AMP Connectors" H 8350 4750 50  0001 C CNN "Manufacturer"
F 6 "796644-3" H 8350 4750 50  0001 C CNN "Manufacturer P/N"
	1    8350 4750
	1    0    0    -1  
$EndComp
$Comp
L power:Earth #PWR034
U 1 1
P 7850 4850
F 0 "#PWR034" H 7850 4600 50  0001 C CNN
F 1 "Earth" H 7850 4700 50  0001 C CNN
F 2 "" H 7850 4850 50  0001 C CNN
F 3 "~" H 7850 4850 50  0001 C CNN
	1    7850 4850
	1    0    0    -1  
$EndComp
Wire Wire Line
	8050 4650 8050 4550
Wire Wire Line
	7850 4750 7850 4850
Wire Wire Line
	8050 4850 8150 4850
Wire Wire Line
	9700 3800 9700 3700
$Comp
L power:Earth #PWR041
U 1 1
P 9500 4000
F 0 "#PWR041" H 9500 3750 50  0001 C CNN
F 1 "Earth" H 9500 3850 50  0001 C CNN
F 2 "" H 9500 4000 50  0001 C CNN
F 3 "~" H 9500 4000 50  0001 C CNN
	1    9500 4000
	1    0    0    -1  
$EndComp
Wire Wire Line
	9500 3900 9500 4000
Wire Wire Line
	8050 4000 8050 3900
Wire Wire Line
	8050 4950 8050 4850
$Comp
L Connector:Screw_Terminal_01x02 J6
U 1 1
P 10000 4750
F 0 "J6" H 10080 4742 50  0000 L CNN
F 1 "Bornera x2" H 10080 4651 50  0000 L CNN
F 2 "tp2:796644-2" H 10000 4750 50  0001 C CNN
F 3 "https://www.te.com/commerce/DocumentDelivery/DDEController?Action=srchrtrv&DocNm=796644&DocType=Customer+Drawing&DocLang=English" H 10000 4750 50  0001 C CNN
F 4 "A98248-ND" H 10000 4750 50  0001 C CNN "Digikey P/N"
F 5 "TE Connectivity AMP Connectors" H 10000 4750 50  0001 C CNN "Manufacturer"
F 6 "796644-2" H 10000 4750 50  0001 C CNN "Manufacturer P/N"
	1    10000 4750
	1    0    0    -1  
$EndComp
$Comp
L power:Earth #PWR042
U 1 1
P 9500 4950
F 0 "#PWR042" H 9500 4700 50  0001 C CNN
F 1 "Earth" H 9500 4800 50  0001 C CNN
F 2 "" H 9500 4950 50  0001 C CNN
F 3 "~" H 9500 4950 50  0001 C CNN
	1    9500 4950
	1    0    0    -1  
$EndComp
Wire Wire Line
	9500 4850 9500 4950
Wire Wire Line
	9600 4750 9800 4750
Text Label 9600 4750 0    50   ~ 0
VOUT
Wire Wire Line
	8150 4650 8050 4650
Wire Wire Line
	8150 4750 7850 4750
Wire Wire Line
	8150 3700 8050 3700
Wire Wire Line
	8150 3800 7850 3800
Wire Wire Line
	9800 3800 9700 3800
Wire Wire Line
	9800 3900 9500 3900
Wire Wire Line
	9800 4850 9500 4850
Wire Notes Line
	7500 3350 10950 3350
Wire Notes Line
	10950 3350 10950 5350
Wire Notes Line
	10950 5350 7500 5350
Wire Notes Line
	7500 5350 7500 3350
Wire Wire Line
	7550 2800 7550 3050
Wire Wire Line
	9250 2950 9250 3050
$Comp
L power:Earth #PWR039
U 1 1
P 9250 3050
F 0 "#PWR039" H 9250 2800 50  0001 C CNN
F 1 "Earth" H 9250 2900 50  0001 C CNN
F 2 "" H 9250 3050 50  0001 C CNN
F 3 "~" H 9250 3050 50  0001 C CNN
	1    9250 3050
	1    0    0    -1  
$EndComp
Text Notes 5450 6300 0    50   ~ 0
ENCENDIDO Y LEDS
Text Notes 750  6300 0    50   ~ 0
CONECTOR ATX
Text Notes 750  3250 0    50   ~ 0
FUENTE SWITCHING
Text Notes 7550 5300 0    50   ~ 0
SALIDAS DE TENSION
$Comp
L Mechanical:MountingHole_Pad H1
U 1 1
P 8550 5800
F 0 "H1" H 8650 5803 50  0000 L CNN
F 1 "MountingHole_Pad" H 8650 5758 50  0001 L CNN
F 2 "MountingHole:MountingHole_3.2mm_M3_Pad" H 8550 5800 50  0001 C CNN
F 3 "~" H 8550 5800 50  0001 C CNN
	1    8550 5800
	1    0    0    -1  
$EndComp
$Comp
L Mechanical:MountingHole_Pad H2
U 1 1
P 9050 5800
F 0 "H2" H 9150 5803 50  0000 L CNN
F 1 "MountingHole_Pad" H 9150 5758 50  0001 L CNN
F 2 "MountingHole:MountingHole_3.2mm_M3_Pad" H 9050 5800 50  0001 C CNN
F 3 "~" H 9050 5800 50  0001 C CNN
	1    9050 5800
	1    0    0    -1  
$EndComp
$Comp
L Mechanical:MountingHole_Pad H3
U 1 1
P 9550 5800
F 0 "H3" H 9650 5803 50  0000 L CNN
F 1 "MountingHole_Pad" H 9650 5758 50  0001 L CNN
F 2 "MountingHole:MountingHole_3.2mm_M3_Pad" H 9550 5800 50  0001 C CNN
F 3 "~" H 9550 5800 50  0001 C CNN
	1    9550 5800
	1    0    0    -1  
$EndComp
$Comp
L Mechanical:MountingHole_Pad H4
U 1 1
P 10000 5800
F 0 "H4" H 10100 5803 50  0000 L CNN
F 1 "MountingHole_Pad" H 10100 5758 50  0001 L CNN
F 2 "MountingHole:MountingHole_3.2mm_M3_Pad" H 10000 5800 50  0001 C CNN
F 3 "~" H 10000 5800 50  0001 C CNN
	1    10000 5800
	1    0    0    -1  
$EndComp
$Comp
L power:Earth #PWR040
U 1 1
P 9300 6050
F 0 "#PWR040" H 9300 5800 50  0001 C CNN
F 1 "Earth" H 9300 5900 50  0001 C CNN
F 2 "" H 9300 6050 50  0001 C CNN
F 3 "~" H 9300 6050 50  0001 C CNN
	1    9300 6050
	1    0    0    -1  
$EndComp
Wire Wire Line
	8550 5900 8550 6000
Wire Wire Line
	10000 6000 10000 5900
Wire Wire Line
	9550 5900 9550 6000
Wire Wire Line
	9550 6000 10000 6000
Wire Wire Line
	9300 6050 9300 6000
Wire Wire Line
	9050 5900 9050 6000
Wire Wire Line
	9550 6000 9300 6000
Connection ~ 9550 6000
Wire Wire Line
	9300 6000 9050 6000
Connection ~ 9300 6000
Wire Wire Line
	8550 6000 9050 6000
Connection ~ 9050 6000
Wire Notes Line
	7500 5400 7500 6350
Wire Notes Line
	7500 6350 10950 6350
Wire Notes Line
	10950 6350 10950 5400
Wire Notes Line
	10950 5400 7500 5400
Text Notes 7550 6300 0    50   ~ 0
AGUJEROS DE MONTAJE
$Comp
L Device:R_US R6
U 1 1
P 6300 3850
F 0 "R6" V 6200 3800 50  0000 L CNN
F 1 "330R 5%" V 6400 3750 50  0000 L CNN
F 2 "Resistor_SMD:R_0805_2012Metric" V 6340 3840 50  0001 C CNN
F 3 "https://www.yageo.com/upload/media/product/productsearch/datasheet/rchip/PYu-RC_Group_51_RoHS_L_10.pdf" H 6300 3850 50  0001 C CNN
F 4 "311-330RARCT-ND" H 6300 3850 50  0001 C CNN "Digikey P/N"
F 5 "Yageo" H 6300 3850 50  0001 C CNN "Manufacturer"
F 6 "RC0805JR-07330RL" H 6300 3850 50  0001 C CNN "Manufacturer P/N"
	1    6300 3850
	0    1    1    0   
$EndComp
$Comp
L Device:R_US R7
U 1 1
P 6300 4450
F 0 "R7" V 6200 4400 50  0000 L CNN
F 1 "330R 5%" V 6400 4350 50  0000 L CNN
F 2 "Resistor_SMD:R_0805_2012Metric" V 6340 4440 50  0001 C CNN
F 3 "https://www.yageo.com/upload/media/product/productsearch/datasheet/rchip/PYu-RC_Group_51_RoHS_L_10.pdf" H 6300 4450 50  0001 C CNN
F 4 "311-330RARCT-ND" H 6300 4450 50  0001 C CNN "Digikey P/N"
F 5 "Yageo" H 6300 4450 50  0001 C CNN "Manufacturer"
F 6 "RC0805JR-07330RL" H 6300 4450 50  0001 C CNN "Manufacturer P/N"
	1    6300 4450
	0    1    1    0   
$EndComp
Wire Wire Line
	5100 1550 5100 1600
Wire Notes Line
	700  3300 700  650 
Wire Notes Line
	700  3350 700  6350
Wire Wire Line
	6800 1850 6550 1850
Wire Wire Line
	7550 2500 7550 2350
Wire Wire Line
	7550 2350 6850 2350
Connection ~ 6850 2350
$Comp
L libreria-tp2:Ligth_Pipe MP1
U 1 1
P 6100 5950
F 0 "MP1" H 5950 6050 50  0000 L CNN
F 1 "Ligth_Pipe" H 5950 5850 50  0000 L CNN
F 2 "tp2:NoFootprint" H 6100 5950 50  0001 C CNN
F 3 "http://www.vcclite.com/_pdf/LFBSeries.pdf" H 6100 5950 50  0001 C CNN
F 4 "Visual Communications Company - VCC" H 6100 5950 50  0001 C CNN "Manufacturer"
F 5 "LFB063CTP" H 6100 5950 50  0001 C CNN "Manufacturer P/N"
F 6 "LFB063CTP-ND" H 6100 5950 50  0001 C CNN "Digikey P/N"
	1    6100 5950
	1    0    0    -1  
$EndComp
Text Label 6700 1550 2    50   ~ 0
PH
Text Label 6750 1850 2    50   ~ 0
BOOT
Connection ~ 6800 1550
Wire Wire Line
	6800 1550 7450 1550
Wire Wire Line
	6550 1550 6800 1550
Wire Wire Line
	3650 1200 3750 1200
Wire Wire Line
	3750 1200 3750 1550
Wire Wire Line
	3350 1200 3150 1200
Wire Wire Line
	3150 1200 3150 950 
$Comp
L power:+12V #PWR0103
U 1 1
P 2800 950
F 0 "#PWR0103" H 2800 800 50  0001 C CNN
F 1 "+12V" H 2815 1123 50  0000 C CNN
F 2 "" H 2800 950 50  0001 C CNN
F 3 "" H 2800 950 50  0001 C CNN
	1    2800 950 
	1    0    0    -1  
$EndComp
$Comp
L libreria-tp2:Ligth_Pipe MP2
U 1 1
P 6550 5950
F 0 "MP2" H 6475 6050 50  0000 C CNN
F 1 "Ligth_Pipe" H 6600 5850 50  0000 C CNN
F 2 "tp2:NoFootprint" H 6550 5950 50  0001 C CNN
F 3 "http://www.vcclite.com/_pdf/LFBSeries.pdf" H 6550 5950 50  0001 C CNN
F 4 "LFB063CTP-ND" H 6550 5950 50  0001 C CNN "Digikey P/N"
F 5 "Visual Communications Company - VCC" H 6550 5950 50  0001 C CNN "Manufacturer"
F 6 "LFB063CTP" H 6550 5950 50  0001 C CNN "Manufacturer P/N"
	1    6550 5950
	1    0    0    -1  
$EndComp
Wire Wire Line
	9250 2600 9250 2500
Wire Wire Line
	9250 2200 9250 2100
Connection ~ 9250 2600
Connection ~ 9250 2100
Wire Wire Line
	9250 1550 9250 1650
Wire Wire Line
	9250 1950 9250 2100
Connection ~ 8250 1550
Wire Wire Line
	8250 1550 9250 1550
Wire Wire Line
	3750 1950 4100 1950
$EndSCHEMATC
